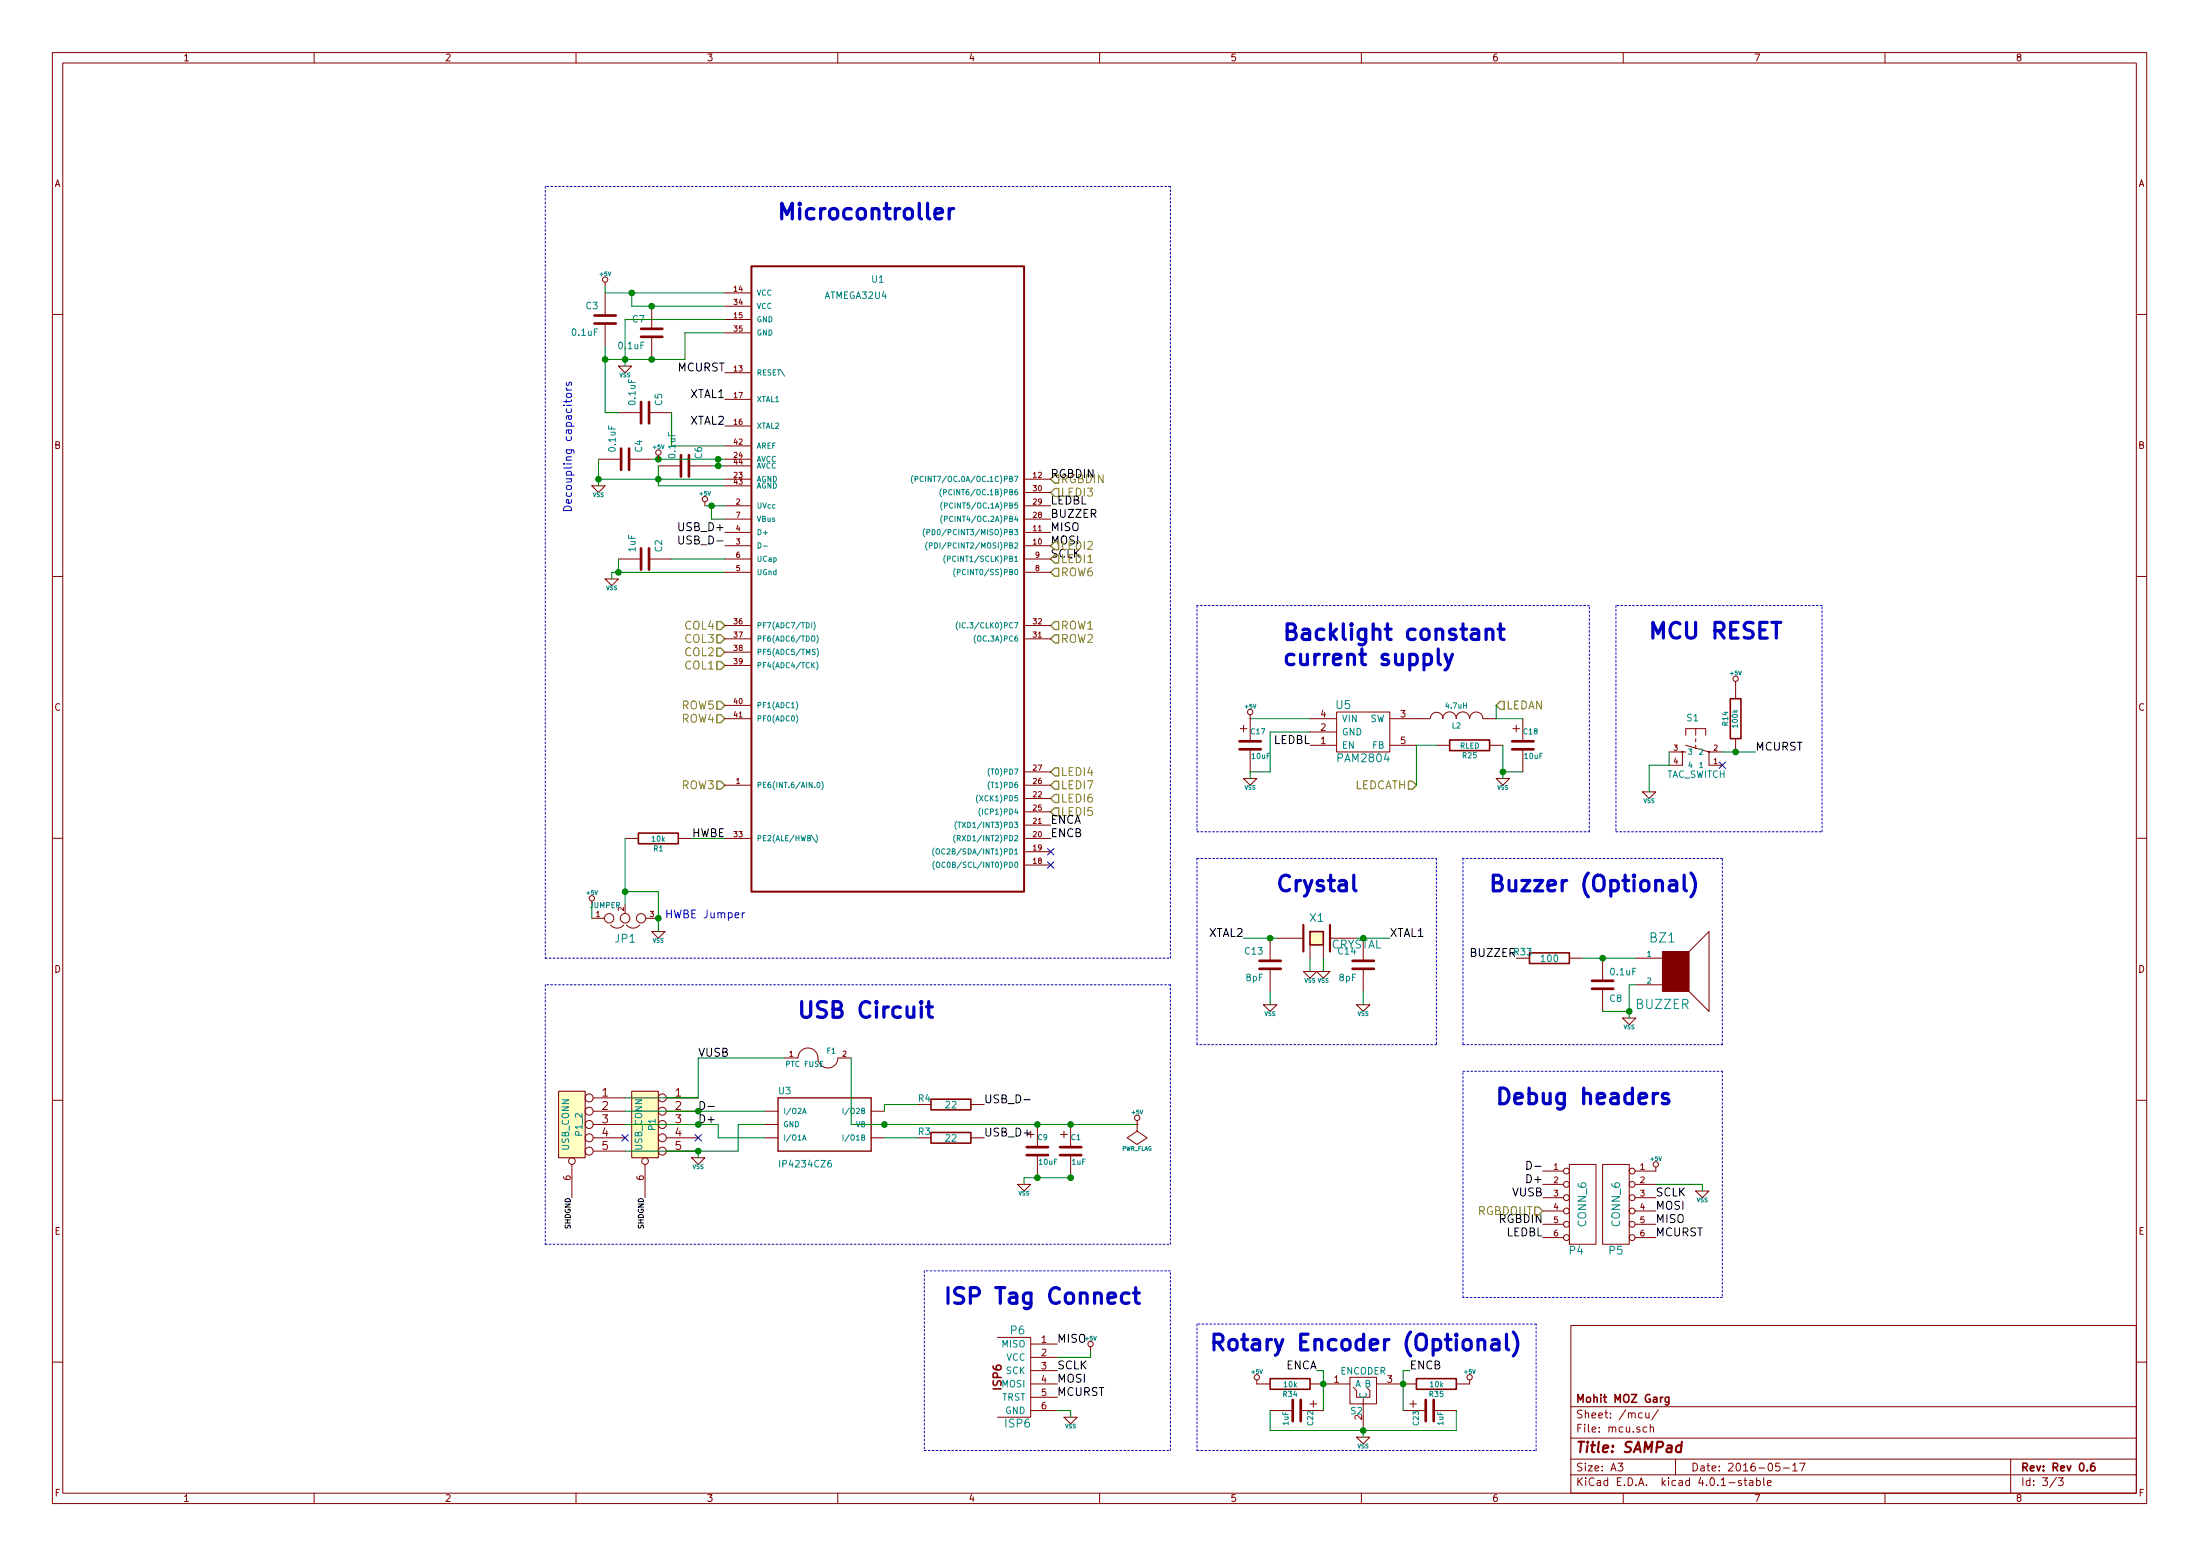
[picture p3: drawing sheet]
EESchema Schematic File Version 2
LIBS:SAMPad
LIBS:SAMPad-cache
EELAYER 25 0
EELAYER END
$Descr A3 16535 11693
encoding utf-8
Sheet 3 3
Title "SAMPad"
Date "2016-05-17"
Rev "Rev 0.6"
Comp "Mohit MOZ Garg"
Comment1 ""
Comment2 ""
Comment3 ""
Comment4 ""
$EndDescr
$Comp
L C C3
U 1 1
P 4550 2400
F 0 "C3" H 4600 2500 50  0000 L CNN
F 1 "0.1uF" H 4600 2300 50  0000 L CNN
F 2 "prettylib:SMD_0805" V 4400 2400 50  0001 C CNN
F 3 "" H 4550 2400 60  0001 C CNN
F 4 "CAP CER 0.1UF 16V 10% X7R 0805" H 4550 2400 60  0001 C CNN "Description"
F 5 "CL21B104KOANNNC" H 4550 2400 60  0001 C CNN "Product"
F 6 "http://www.digikey.com/product-detail/en/CL21B104KOANNNC/1276-2448-1-ND/3890534" H 4550 2400 60  0001 C CNN "URL"
F 7 "Samsung" H 4550 2400 60  0001 C CNN "Vendor"
	1    4550 2400
	-1   0    0    -1  
$EndComp
$Comp
L VSS #PWR04
U 1 1
P 4700 2750
F 0 "#PWR04" H 4700 2750 30  0001 C CNN
F 1 "VSS" H 4700 2680 30  0000 C CNN
F 2 "" H 4700 2750 60  0001 C CNN
F 3 "" H 4700 2750 60  0001 C CNN
	1    4700 2750
	1    0    0    -1  
$EndComp
$Comp
L VSS #PWR05
U 1 1
P 12400 5950
F 0 "#PWR05" H 12400 5950 30  0001 C CNN
F 1 "VSS" H 12400 5880 30  0000 C CNN
F 2 "" H 12400 5950 60  0001 C CNN
F 3 "" H 12400 5950 60  0001 C CNN
	1    12400 5950
	1    0    0    -1  
$EndComp
NoConn ~ 12950 5750
$Comp
L VSS #PWR06
U 1 1
P 9850 7300
F 0 "#PWR06" H 9850 7300 30  0001 C CNN
F 1 "VSS" H 9850 7230 30  0000 C CNN
F 2 "~" H 9850 7300 60  0000 C CNN
F 3 "~" H 9850 7300 60  0000 C CNN
	1    9850 7300
	1    0    0    -1  
$EndComp
$Comp
L VSS #PWR07
U 1 1
P 9950 7300
F 0 "#PWR07" H 9950 7300 30  0001 C CNN
F 1 "VSS" H 9950 7230 30  0000 C CNN
F 2 "~" H 9950 7300 60  0000 C CNN
F 3 "~" H 9950 7300 60  0000 C CNN
	1    9950 7300
	1    0    0    -1  
$EndComp
$Comp
L CRYSTAL X1
U 1 1
P 9900 7050
F 0 "X1" H 9900 7200 60  0000 C CNN
F 1 "CRYSTAL" H 10200 7000 60  0000 C CNN
F 2 "prettylib:NX3225SA" H 9900 7050 60  0001 C CNN
F 3 "~" H 9900 7050 60  0000 C CNN
F 4 "Crystal 16.0000MHz 15ppm 8pF 50 Ohm" H 9900 7050 60  0001 C CNN "Description"
F 5 "NX3225SA-16.000MHZ-STD-CSR-1 " H 9900 7050 60  0001 C CNN "Product"
F 6 "http://www.digikey.com/product-detail/en/NX3225SA-16.000MHZ-STD-CSR-1/644-1049-1-ND/1128921" H 9900 7050 60  0001 C CNN "URL"
F 7 "NDK" H 9900 7050 60  0001 C CNN "Vendor"
	1    9900 7050
	1    0    0    -1  
$EndComp
$Comp
L TAC_SWITCH S1
U 1 1
P 12750 5650
F 0 "S1" H 12725 5875 50  0000 L BNN
F 1 "TAC_SWITCH" H 12525 5450 50  0000 L BNN
F 2 "prettylib:TACT_5.2x5.2" H 12750 5800 50  0001 C CNN
F 3 "" H 12750 5650 60  0000 C CNN
F 4 "Tactile Switches 50 mAmps at 12 Volts" H 12750 5650 60  0001 C CNN "Description"
F 5 "SKQGAKE010" H 12750 5650 60  0001 C CNN "Product"
F 6 "http://www.mouser.in/ProductDetail/ALPS/SKQGAKE010/?qs=6EGMNY9ZYDT%2FL8q647gzYA%3D%3D" H 12750 5650 60  0001 C CNN "URL"
F 7 "Alps" H 12750 5650 60  0001 C CNN "Vendor"
	1    12750 5650
	-1   0    0    -1  
$EndComp
$Comp
L R R3
U 1 1
P 7150 8550
F 0 "R3" V 7200 8750 50  0000 C CNN
F 1 "22" V 7150 8550 50  0000 C CNN
F 2 "prettylib:SMD_0805" V 7050 8550 50  0001 C CNN
F 3 "" H 7150 8550 60  0001 C CNN
F 4 "RES SMD 22 OHM 5% 1/8W 0805" V 7150 8550 60  0001 C CNN "Description"
F 5 "RC2012J220CS" V 7150 8550 60  0001 C CNN "Product"
F 6 "http://www.digikey.com/product-detail/en/samsung-electro-mechanics-america-inc/RC2012J220CS/1276-5493-1-ND/3968465" V 7150 8550 60  0001 C CNN "URL"
F 7 "Samsung" V 7150 8550 60  0001 C CNN "Vendor"
	1    7150 8550
	0    -1   -1   0   
$EndComp
$Comp
L R R4
U 1 1
P 7150 8300
F 0 "R4" V 7200 8500 50  0000 C CNN
F 1 "22" V 7150 8300 50  0000 C CNN
F 2 "prettylib:SMD_0805" V 7250 8300 50  0001 C CNN
F 3 "" H 7150 8300 60  0001 C CNN
F 4 "RES SMD 22 OHM 5% 1/8W 0805" V 7150 8300 60  0001 C CNN "Description"
F 5 "RC2012J220CS" V 7150 8300 60  0001 C CNN "Product"
F 6 "http://www.digikey.com/product-detail/en/samsung-electro-mechanics-america-inc/RC2012J220CS/1276-5493-1-ND/3968465" V 7150 8300 60  0001 C CNN "URL"
F 7 "Samsung" V 7150 8300 60  0001 C CNN "Vendor"
	1    7150 8300
	0    -1   -1   0   
$EndComp
Text Label 7400 8300 0    60   ~ 0
USB_D-
$Comp
L CT C1
U 1 1
P 8050 8650
F 0 "C1" H 8050 8750 40  0000 L CNN
F 1 "1uF" H 8056 8565 40  0000 L CNN
F 2 "prettylib:SMD_0805" H 8088 8500 30  0001 C CNN
F 3 "" H 8050 8650 60  0000 C CNN
F 4 "CAP CER 1UF 10V 10% X7R 0805" H 7750 8550 60  0001 C CNN "Description"
F 5 "CL21B105KPFNNNE" H 7750 8550 60  0001 C CNN "Product"
F 6 "http://www.digikey.com/product-detail/en/CL21B105KPFNNNE/1276-1275-1-ND/3889361" H 7750 8550 60  0001 C CNN "URL"
F 7 "Samsung" H 7750 8550 60  0001 C CNN "Vendor"
	1    8050 8650
	1    0    0    -1  
$EndComp
$Comp
L IP4234CZ6 U3
U 1 1
P 6150 8450
F 0 "U3" H 5850 8700 50  0000 L CNN
F 1 "IP4234CZ6" H 5850 8150 50  0000 L CNN
F 2 "prettylib:SOT457" H 6150 8450 50  0001 L CNN
F 3 "" H 6150 8450 60  0000 C CNN
F 4 "TVS DIODE 5.5VWM 6TSOP" H 6150 8450 60  0001 C CNN "Description"
F 5 "IP4234CZ6" H 6150 8450 60  0001 C CNN "Product"
F 6 "http://www.digikey.com/product-detail/en/IP4234CZ6,125/568-5869-1-ND/2531156" H 6150 8450 60  0001 C CNN "URL"
F 7 "NXP" H 6150 8450 60  0001 C CNN "Vendor"
	1    6150 8450
	1    0    0    -1  
$EndComp
$Comp
L FUSE F1
U 1 1
P 6150 7950
F 0 "F1" H 6250 8000 40  0000 C CNN
F 1 "PTC FUSE" H 6050 7900 40  0000 C CNN
F 2 "prettylib:Fuse_SMD1206" H 6150 7950 60  0001 C CNN
F 3 "" H 6150 7950 60  0000 C CNN
F 4 "PTC RESTTBLE 1.0A 6V CHIP 1206" H 6150 7950 60  0001 C CNN "Description"
F 5 "0ZCJ0100FF2E" H 6150 7950 60  0001 C CNN "Product"
F 6 "http://www.digikey.com/product-detail/en/bel-fuse-inc/0ZCJ0100FF2E/507-1806-1-ND/4156243" H 6150 7950 60  0001 C CNN "URL"
F 7 "Bel Fuse Inc" H 6150 7950 60  0001 C CNN "Vendor"
	1    6150 7950
	1    0    0    -1  
$EndComp
$Comp
L CT C9
U 1 1
P 7800 8650
F 0 "C9" H 7800 8750 40  0000 L CNN
F 1 "10uF" H 7806 8565 40  0000 L CNN
F 2 "prettylib:SMD_0805" H 7838 8500 30  0001 C CNN
F 3 "" H 7800 8650 60  0000 C CNN
F 4 "CAP CER 10UF 10V X6S 0805" H 7800 8650 60  0001 C CNN "Description"
F 5 "CL21X106KPYNNNE" H 7800 8650 60  0001 C CNN "Product"
F 6 "http://www.digikey.com/product-detail/en/CL21X106KPYNNNE/1276-3025-1-ND/3891111" H 7800 8650 60  0001 C CNN "URL"
F 7 "Samsung" H 7800 8650 60  0001 C CNN "Vendor"
	1    7800 8650
	1    0    0    -1  
$EndComp
Text Label 7400 8550 0    60   ~ 0
USB_D+
$Comp
L VSS #PWR08
U 1 1
P 7700 8900
F 0 "#PWR08" H 7700 8900 30  0001 C CNN
F 1 "VSS" H 7700 8830 30  0000 C CNN
F 2 "" H 7700 8900 60  0000 C CNN
F 3 "" H 7700 8900 60  0000 C CNN
	1    7700 8900
	1    0    0    -1  
$EndComp
$Comp
L USB_CONN P1
U 1 1
P 4850 8450
F 0 "P1" V 4800 8450 50  0000 C CNN
F 1 "USB_CONN" V 4900 8450 50  0000 C CNN
F 2 "prettylib:USB_Micro-B" H 4850 8450 60  0001 C CNN
F 3 "" H 4850 8450 60  0000 C CNN
F 4 "USB Micro B Female" V 4850 8450 60  0001 C CNN "Description"
F 5 "10103594-0001LF" V 4850 8450 60  0001 C CNN "Product"
F 6 "http://www.digikey.com/product-detail/en/amphenol-fci/10103594-0001LF/609-4050-1-ND/2350357" V 4850 8450 60  0001 C CNN "URL"
F 7 "Amphenol" V 4850 8450 60  0001 C CNN "Vendor"
	1    4850 8450
	-1   0    0    -1  
$EndComp
Text Label 4850 9000 3    39   ~ 0
SHDGND
Text Notes 6000 7650 0    118  ~ 24
USB Circuit
NoConn ~ 5250 8550
Text Notes 9650 5000 0    118  ~ 24
Backlight constant \ncurrent supply
$Comp
L C C7
U 1 1
P 4900 2500
F 0 "C7" H 4950 2600 50  0000 L CNN
F 1 "0.1uF" H 4950 2400 50  0000 L CNN
F 2 "prettylib:SMD_0805" V 4750 2500 50  0001 C CNN
F 3 "" H 4900 2500 60  0001 C CNN
F 4 "CAP CER 0.1UF 16V 10% X7R 0805" H 4900 2500 60  0001 C CNN "Description"
F 5 "CL21B104KOANNNC" H 4900 2500 60  0001 C CNN "Product"
F 6 "http://www.digikey.com/product-detail/en/CL21B104KOANNNC/1276-2448-1-ND/3890534" H 4900 2500 60  0001 C CNN "URL"
F 7 "Samsung" H 4900 2500 60  0001 C CNN "Vendor"
	1    4900 2500
	-1   0    0    -1  
$EndComp
$Comp
L R R14
U 1 1
P 13050 5400
F 0 "R14" V 13130 5400 40  0000 C CNN
F 1 "100k" V 13057 5401 40  0000 C CNN
F 2 "prettylib:SMD_0805" V 12980 5400 30  0001 C CNN
F 3 "" H 13050 5400 30  0000 C CNN
F 4 "RES SMD 100K OHM 1% 1/8W 0805" V 13050 5400 60  0001 C CNN "Description"
F 5 "RC2012F104CS" V 13050 5400 60  0001 C CNN "Product"
F 6 "http://www.digikey.com/product-detail/en/samsung-electro-mechanics-america-inc/RC2012F104CS/1276-3512-1-ND/3903615" V 13050 5400 60  0001 C CNN "URL"
F 7 "Samsung" V 13050 5400 60  0001 C CNN "Vendor"
	1    13050 5400
	-1   0    0    1   
$EndComp
Text Label 5450 2800 2    60   ~ 0
MCURST
Text Label 13200 5650 0    60   ~ 0
MCURST
$Comp
L C C13
U 1 1
P 9550 7250
F 0 "C13" H 9600 7350 50  0000 L CNN
F 1 "8pF" H 9600 7150 50  0000 L CNN
F 2 "prettylib:SMD_0805" V 9400 7250 50  0001 C CNN
F 3 "" H 9550 7250 60  0001 C CNN
F 4 "CAP CER 8PF 50V NP0 0805" H 9550 7250 60  0001 C CNN "Description"
F 5 "CL21C080CBANNNC" H 9550 7250 60  0001 C CNN "Product"
F 6 "http://www.digikey.com/product-detail/en/samsung-electro-mechanics-america-inc/CL21C080CBANNNC/1276-2556-1-ND/3890642" H 9550 7250 60  0001 C CNN "URL"
F 7 "Samsung" H 9550 7250 60  0001 C CNN "Vendor"
	1    9550 7250
	-1   0    0    -1  
$EndComp
$Comp
L VSS #PWR09
U 1 1
P 9550 7550
F 0 "#PWR09" H 9550 7550 30  0001 C CNN
F 1 "VSS" H 9550 7480 30  0000 C CNN
F 2 "~" H 9550 7550 60  0000 C CNN
F 3 "~" H 9550 7550 60  0000 C CNN
	1    9550 7550
	1    0    0    -1  
$EndComp
$Comp
L VSS #PWR010
U 1 1
P 10250 7550
F 0 "#PWR010" H 10250 7550 30  0001 C CNN
F 1 "VSS" H 10250 7480 30  0000 C CNN
F 2 "~" H 10250 7550 60  0000 C CNN
F 3 "~" H 10250 7550 60  0000 C CNN
	1    10250 7550
	1    0    0    -1  
$EndComp
$Comp
L C C14
U 1 1
P 10250 7250
F 0 "C14" H 10300 7350 50  0000 L CNN
F 1 "8pF" H 10300 7150 50  0000 L CNN
F 2 "prettylib:SMD_0805" V 10100 7250 50  0001 C CNN
F 3 "" H 10250 7250 60  0001 C CNN
F 4 "CAP CER 8PF 50V NP0 0805" H 10250 7250 60  0001 C CNN "Description"
F 5 "CL21C080CBANNNC" H 10250 7250 60  0001 C CNN "Product"
F 6 "http://www.digikey.com/product-detail/en/samsung-electro-mechanics-america-inc/CL21C080CBANNNC/1276-2556-1-ND/3890642" H 10250 7250 60  0001 C CNN "URL"
F 7 "Samsung" H 10250 7250 60  0001 C CNN "Vendor"
	1    10250 7250
	-1   0    0    -1  
$EndComp
Text Label 5450 3000 2    60   ~ 0
XTAL1
Text Label 5450 3200 2    60   ~ 0
XTAL2
Text Label 5450 4100 2    60   ~ 0
USB_D-
Text Label 5450 4000 2    60   ~ 0
USB_D+
$Comp
L C C4
U 1 1
P 4700 3450
F 0 "C4" H 4750 3550 50  0000 L CNN
F 1 "0.1uF" H 4750 3350 50  0000 L CNN
F 2 "prettylib:SMD_0805" V 4550 3450 50  0001 C CNN
F 3 "" H 4700 3450 60  0001 C CNN
F 4 "CAP CER 0.1UF 16V 10% X7R 0805" H 4700 3450 60  0001 C CNN "Description"
F 5 "CL21B104KOANNNC" H 4700 3450 60  0001 C CNN "Product"
F 6 "http://www.digikey.com/product-detail/en/CL21B104KOANNNC/1276-2448-1-ND/3890534" H 4700 3450 60  0001 C CNN "URL"
F 7 "Samsung" H 4700 3450 60  0001 C CNN "Vendor"
	1    4700 3450
	0    1    -1   0   
$EndComp
$Comp
L C C2
U 1 1
P 4850 4200
F 0 "C2" H 4900 4300 50  0000 L CNN
F 1 "1uF" H 4900 4100 50  0000 L CNN
F 2 "prettylib:SMD_0805" V 4700 4200 50  0001 C CNN
F 3 "" H 4850 4200 60  0001 C CNN
F 4 "CAP CER 1UF 10V X7R 0805" H 4850 4200 60  0001 C CNN "Description"
F 5 "CL21B105KPFNNNE" H 4850 4200 60  0001 C CNN "Product"
F 6 "http://www.digikey.com/product-detail/en/samsung-electro-mechanics-america-inc/CL21B105KPFNNNE/1276-1275-1-ND/3889361" H 4850 4200 60  0001 C CNN "URL"
F 7 "Samsung" H 4850 4200 60  0001 C CNN "Vendor"
	1    4850 4200
	0    1    -1   0   
$EndComp
Text HLabel 7900 5900 2    60   Input ~ 0
LEDI7
$Comp
L C C5
U 1 1
P 4850 3100
F 0 "C5" H 4900 3200 50  0000 L CNN
F 1 "0.1uF" H 4900 3000 50  0000 L CNN
F 2 "prettylib:SMD_0805" V 4700 3100 50  0001 C CNN
F 3 "" H 4850 3100 60  0001 C CNN
F 4 "CAP CER 0.1UF 16V 10% X7R 0805" H 4850 3100 60  0001 C CNN "Description"
F 5 "CL21B104KOANNNC" H 4850 3100 60  0001 C CNN "Product"
F 6 "http://www.digikey.com/product-detail/en/CL21B104KOANNNC/1276-2448-1-ND/3890534" H 4850 3100 60  0001 C CNN "URL"
F 7 "Samsung" H 4850 3100 60  0001 C CNN "Vendor"
	1    4850 3100
	0    1    -1   0   
$EndComp
$Comp
L VSS #PWR011
U 1 1
P 4600 4350
F 0 "#PWR011" H 4600 4350 30  0001 C CNN
F 1 "VSS" H 4600 4280 30  0000 C CNN
F 2 "" H 4600 4350 60  0001 C CNN
F 3 "" H 4600 4350 60  0001 C CNN
	1    4600 4350
	1    0    0    -1  
$EndComp
Text Label 7900 4000 0    60   ~ 0
MISO
Text Label 7900 4100 0    60   ~ 0
MOSI
Text Label 7900 4200 0    60   ~ 0
SCLK
$Comp
L ISP6 P6
U 1 1
P 7750 10350
F 0 "P6" H 7650 10700 60  0000 C CNN
F 1 "ISP6" H 7650 10000 60  0000 C CNN
F 2 "prettylib:TC2030_BIG" H 7750 10350 60  0001 C CNN
F 3 "" H 7750 10350 60  0000 C CNN
F 4 "ISP 6-Pin Tag-Connect" H 7750 10350 60  0001 C CNN "Description"
F 5 "TC2030-IDC" H 7750 10350 60  0001 C CNN "Product"
F 6 "http://www.tag-connect.com/TC2030-IDC" H 7750 10350 60  0001 C CNN "URL"
F 7 "Tag-Connect" H 7750 10350 60  0001 C CNN "Vendor"
	1    7750 10350
	1    0    0    -1  
$EndComp
Text Label 7950 10100 0    60   ~ 0
MISO
Text Label 7950 10400 0    60   ~ 0
MOSI
Text Label 7950 10300 0    60   ~ 0
SCLK
$Comp
L VSS #PWR012
U 1 1
P 8050 10650
F 0 "#PWR012" H 8050 10650 30  0001 C CNN
F 1 "VSS" H 8050 10580 30  0000 C CNN
F 2 "" H 8050 10650 60  0001 C CNN
F 3 "" H 8050 10650 60  0001 C CNN
	1    8050 10650
	1    0    0    -1  
$EndComp
Text Label 7950 10500 0    60   ~ 0
MCURST
Text HLabel 7900 4100 2    60   Input ~ 0
LEDI2
Text HLabel 7900 3700 2    60   Input ~ 0
LEDI3
Text HLabel 7900 4200 2    60   Input ~ 0
LEDI1
Text Label 7900 3800 0    60   ~ 0
LEDBL
Text Notes 7100 9800 0    118  ~ 24
ISP Tag Connect
Text Notes 9600 6700 0    118  ~ 24
Crystal
Text Notes 12400 4800 0    118  ~ 24
MCU RESET
Text Label 7900 3900 0    60   ~ 0
BUZZER
$Comp
L SPEAKER BZ1
U 1 1
P 12600 7300
F 0 "BZ1" H 12500 7550 70  0000 C CNN
F 1 "BUZZER" H 12500 7050 70  0000 C CNN
F 2 "prettylib:BUZZER_SMT" H 12600 7300 60  0001 C CNN
F 3 "" H 12600 7300 60  0000 C CNN
F 4 "BUZZER MAGNETIC 3.6V 8.5MM SMD" H 12600 7300 60  0001 C CNN "Description"
F 5 "SMT-0931-S-R" H 12600 7300 60  0001 C CNN "Product"
F 6 "http://www.digikey.com/product-detail/en/pui-audio-inc/SMT-0931-S-R/668-1479-1-ND/5011416" H 12600 7300 60  0001 C CNN "URL"
F 7 "PUI Audio Inc" H 12600 7300 60  0001 C CNN "Vendor"
	1    12600 7300
	1    0    0    -1  
$EndComp
$Comp
L VSS #PWR013
U 1 1
P 12250 7650
F 0 "#PWR013" H 12250 7650 30  0001 C CNN
F 1 "VSS" H 12250 7580 30  0000 C CNN
F 2 "" H 12250 7650 60  0000 C CNN
F 3 "" H 12250 7650 60  0000 C CNN
	1    12250 7650
	1    0    0    -1  
$EndComp
Text Label 11400 7200 2    60   ~ 0
BUZZER
Text Notes 11200 6700 0    118  ~ 24
Buzzer (Optional)
Text HLabel 7900 4700 2    60   Input ~ 0
ROW1
Text HLabel 7900 4800 2    60   Input ~ 0
ROW2
Text HLabel 5450 5900 0    60   Input ~ 0
ROW3
Text HLabel 5450 5400 0    60   Input ~ 0
ROW4
Text HLabel 5450 5300 0    60   Input ~ 0
ROW5
Text HLabel 5450 5000 0    60   Input ~ 0
COL1
Text HLabel 5450 4900 0    60   Input ~ 0
COL2
Text HLabel 5450 4800 0    60   Input ~ 0
COL3
Text HLabel 5450 4700 0    60   Input ~ 0
COL4
Text Notes 11250 8300 0    118  ~ 24
Debug headers
$Comp
L R R33
U 1 1
P 11650 7200
F 0 "R33" V 11700 7400 50  0000 C CNN
F 1 "100" V 11650 7200 50  0000 C CNN
F 2 "prettylib:SMD_0805" V 11750 7200 50  0001 C CNN
F 3 "" H 11650 7200 60  0001 C CNN
F 4 "Samsung" V 11650 7200 60  0001 C CNN "Vendor"
F 5 "RES SMD 100 OHM 1% 1/8W 0805" V 11650 7200 60  0001 C CNN "Description"
F 6 "RC2012F101CS" V 11650 7200 60  0001 C CNN "Product"
F 7 "http://www.digikey.com/product-detail/en/samsung-electro-mechanics-america-inc/RC2012F101CS/1276-5224-1-ND/3968196" V 11650 7200 60  0001 C CNN "URL"
F 8 "Samsung" V 11650 7200 60  0001 C CNN "Vendor"
	1    11650 7200
	0    -1   -1   0   
$EndComp
$Comp
L C C8
U 1 1
P 12050 7400
F 0 "C8" H 12100 7500 50  0000 L CNN
F 1 "0.1uF" H 12100 7300 50  0000 L CNN
F 2 "prettylib:SMD_0805" V 11900 7400 50  0001 C CNN
F 3 "" H 12050 7400 60  0001 C CNN
F 4 "CAP CER 0.1UF 16V 10% X7R 0805" H 12050 7400 60  0001 C CNN "Description"
F 5 "CL21B104KOANNNC" H 12050 7400 60  0001 C CNN "Product"
F 6 "http://www.digikey.com/product-detail/en/CL21B104KOANNNC/1276-2448-1-ND/3890534" H 12050 7400 60  0001 C CNN "URL"
F 7 "Samsung" H 12050 7400 60  0001 C CNN "Vendor"
	1    12050 7400
	1    0    0    1   
$EndComp
Text Label 5250 7950 0    60   ~ 0
VUSB
Text Notes 5850 1650 0    118  ~ 24
Microcontroller
$Comp
L VSS #PWR014
U 1 1
P 12800 8950
F 0 "#PWR014" H 12800 8950 30  0001 C CNN
F 1 "VSS" H 12800 8880 30  0000 C CNN
F 2 "" H 12800 8950 60  0000 C CNN
F 3 "" H 12800 8950 60  0000 C CNN
	1    12800 8950
	1    0    0    -1  
$EndComp
Text Label 11600 9200 2    60   ~ 0
RGBDIN
$Comp
L CONN_6 P4
U 1 1
P 11900 9050
F 0 "P4" H 11850 8700 59  0000 C CNN
F 1 "CONN_6" V 11900 9050 59  0000 C CNN
F 2 "prettylib:Pin_Header_1x06" H 11900 9050 60  0001 C CNN
F 3 "" H 11900 9050 60  0000 C CNN
F 4 "Debug headers on left side" H 11820 8570 10  0001 L BNN "Description"
	1    11900 9050
	1    0    0    -1  
$EndComp
Text HLabel 7900 3600 2    60   Input ~ 0
RGBDIN
Text Label 11600 9300 2    60   ~ 0
LEDBL
Text Label 7900 3600 0    60   ~ 0
RGBDIN
Text Label 10450 7050 0    60   ~ 0
XTAL1
Text Label 9350 7050 2    60   ~ 0
XTAL2
$Comp
L VSS #PWR015
U 1 1
P 4950 7000
F 0 "#PWR015" H 4950 7000 30  0001 C CNN
F 1 "VSS" H 4950 6930 30  0000 C CNN
F 2 "" H 4950 7000 60  0000 C CNN
F 3 "" H 4950 7000 60  0000 C CNN
	1    4950 7000
	-1   0    0    -1  
$EndComp
Text Notes 5000 6900 0    59   ~ 0
HWBE Jumper
$Comp
L VSS #PWR016
U 1 1
P 4500 3650
F 0 "#PWR016" H 4500 3650 30  0001 C CNN
F 1 "VSS" H 4500 3580 30  0000 C CNN
F 2 "" H 4500 3650 60  0001 C CNN
F 3 "" H 4500 3650 60  0001 C CNN
	1    4500 3650
	1    0    0    -1  
$EndComp
Text Label 11600 9000 2    60   ~ 0
VUSB
Text Label 5250 8350 0    60   ~ 0
D-
Text Label 5250 8450 0    60   ~ 0
D+
Text Label 11600 8800 2    60   ~ 0
D-
Text Label 11600 8900 2    60   ~ 0
D+
Text Label 12450 9100 0    60   ~ 0
MOSI
Text Label 12450 9000 0    60   ~ 0
SCLK
Text Label 12450 9300 0    60   ~ 0
MCURST
Text Label 12450 9200 0    60   ~ 0
MISO
$Comp
L R R1
U 1 1
P 4950 6300
F 0 "R1" V 5030 6300 40  0000 C CNN
F 1 "10k" V 4957 6301 40  0000 C CNN
F 2 "prettylib:SMD_0805" V 4880 6300 30  0001 C CNN
F 3 "" H 4950 6300 30  0000 C CNN
F 4 "RES SMD 10K OHM 1% 1/8W 0805" V 4950 6300 60  0001 C CNN "Description"
F 5 "RC2012F103CS" V 4950 6300 60  0001 C CNN "Product"
F 6 "~" V 4950 6300 60  0001 C CNN "URL"
F 7 "Samsung" V 4950 6300 60  0001 C CNN "Vendor"
	1    4950 6300
	0    -1   1    0   
$EndComp
Text Label 5450 6300 2    60   ~ 0
HWBE
Text HLabel 7900 5800 2    60   Input ~ 0
LEDI4
$Comp
L PAM2804 U5
U 1 1
P 10250 5500
F 0 "U5" H 10100 5700 60  0000 C CNN
F 1 "PAM2804" H 10250 5300 60  0000 C CNN
F 2 "prettylib:SOT-23-5" H 10250 5550 60  0001 C CNN
F 3 "" H 10250 5550 60  0000 C CNN
	1    10250 5500
	1    0    0    -1  
$EndComp
Text Label 9850 5600 2    60   ~ 0
LEDBL
$Comp
L VSS #PWR017
U 1 1
P 9400 5850
F 0 "#PWR017" H 9400 5850 30  0001 C CNN
F 1 "VSS" H 9400 5780 30  0000 C CNN
F 2 "" H 9400 5850 60  0000 C CNN
F 3 "" H 9400 5850 60  0000 C CNN
	1    9400 5850
	1    0    0    -1  
$EndComp
$Comp
L INDUCTOR L2
U 1 1
P 10950 5400
F 0 "L2" V 10900 5400 40  0000 C CNN
F 1 "4.7uH" V 11050 5400 40  0000 C CNN
F 2 "prettylib:Inductor_Bourn_4mmx4mm" H 10950 5400 60  0001 C CNN
F 3 "" H 10950 5400 60  0000 C CNN
F 4 "FIXED IND 4.7UH 1.9A 84 MOHM SMD" V 10950 5400 60  0001 C CNN "Description"
F 5 "SRN4018-4R7M" V 10950 5400 60  0001 C CNN "Product"
F 6 "http://www.digikey.com/product-detail/en/bourns-inc/SRN4018-4R7M/SRN4018-4R7MCT-ND/3821520" V 10950 5400 60  0001 C CNN "URL"
F 7 "Bourns Inc" V 10950 5400 60  0001 C CNN "Vendor"
	1    10950 5400
	0    -1   -1   0   
$EndComp
$Comp
L CT C17
U 1 1
P 9400 5600
F 0 "C17" H 9400 5700 40  0000 L CNN
F 1 "10uF" H 9406 5515 40  0000 L CNN
F 2 "prettylib:SMD_0805" H 9438 5450 30  0001 C CNN
F 3 "" H 9400 5600 60  0000 C CNN
F 4 "CAP CER 10UF 10V X6S 0805" H 9400 5600 60  0001 C CNN "Description"
F 5 "CL21X106KPYNNNE" H 9400 5600 60  0001 C CNN "Product"
F 6 "http://www.digikey.com/product-detail/en/CL21X106KPYNNNE/1276-3025-1-ND/3891111" H 9400 5600 60  0001 C CNN "URL"
F 7 "Samsung" H 9400 5600 60  0001 C CNN "Vendor"
	1    9400 5600
	1    0    0    -1  
$EndComp
$Comp
L R R25
U 1 1
P 11050 5600
F 0 "R25" V 11130 5600 40  0000 C CNN
F 1 "RLED" V 11057 5601 40  0000 C CNN
F 2 "prettylib:SMD_0805" V 10980 5600 30  0001 C CNN
F 3 "" H 11050 5600 30  0000 C CNN
F 4 "Resistor to set LED current select 0.1/I" V 11050 5600 60  0001 C CNN "Description"
F 5 "~" V 11050 5600 60  0001 C CNN "Product"
F 6 "~" V 11050 5600 60  0001 C CNN "URL"
F 7 "Samsung" V 11050 5600 60  0001 C CNN "Vendor"
	1    11050 5600
	0    1    1    0   
$EndComp
$Comp
L VSS #PWR018
U 1 1
P 11300 5850
F 0 "#PWR018" H 11300 5850 30  0001 C CNN
F 1 "VSS" H 11300 5780 30  0000 C CNN
F 2 "" H 11300 5850 60  0000 C CNN
F 3 "" H 11300 5850 60  0000 C CNN
	1    11300 5850
	1    0    0    -1  
$EndComp
$Comp
L CT C18
U 1 1
P 11450 5600
F 0 "C18" H 11450 5700 40  0000 L CNN
F 1 "10uF" H 11456 5515 40  0000 L CNN
F 2 "prettylib:SMD_0805" H 11488 5450 30  0001 C CNN
F 3 "" H 11450 5600 60  0000 C CNN
F 4 "CAP CER 10UF 10V X6S 0805" H 11450 5600 60  0001 C CNN "Description"
F 5 "CL21X106KPYNNNE" H 11450 5600 60  0001 C CNN "Product"
F 6 "http://www.digikey.com/product-detail/en/CL21X106KPYNNNE/1276-3025-1-ND/3891111" H 11450 5600 60  0001 C CNN "URL"
F 7 "Samsung" H 11450 5600 60  0001 C CNN "Vendor"
	1    11450 5600
	1    0    0    -1  
$EndComp
Text Notes 4300 3850 1    59   ~ 0
Decoupling capacitors
$Comp
L ENCODER S2
U 1 1
P 10250 10550
F 0 "S2" V 10200 10600 50  0000 C CNN
F 1 "ENCODER" V 10500 10550 50  0000 C CNN
F 2 "prettylib:ENCODER_12MM" H 10500 10550 60  0001 C CNN
F 3 "" H 10500 10550 60  0000 C CNN
F 4 "ENCODER ROTARY" V 10250 10550 60  0001 C CNN "Description"
F 5 "PEC12R-4017F-N0024" V 10250 10550 60  0001 C CNN "Product"
F 6 "http://www.digikey.com/product-detail/en/bourns-inc/PEC12R-4017F-N0024/PEC12R-4017F-N0024-ND/4499643" V 10250 10550 60  0001 C CNN "URL"
F 7 "Bourns Inc" V 10250 10550 60  0001 C CNN "Vendor"
	1    10250 10550
	0    -1   -1   0   
$EndComp
$Comp
L CT C22
U 1 1
P 9750 10600
F 0 "C22" H 9750 10700 40  0000 L CNN
F 1 "1uF" H 9756 10515 40  0000 L CNN
F 2 "prettylib:SMD_0805" H 9788 10450 30  0001 C CNN
F 3 "" H 9750 10600 60  0000 C CNN
F 4 "CAP CER 1UF 10V 10% X7R 0805" H 9450 10500 60  0001 C CNN "Description"
F 5 "CL21B105KPFNNNE" H 9450 10500 60  0001 C CNN "Product"
F 6 "http://www.digikey.com/product-detail/en/CL21B105KPFNNNE/1276-1275-1-ND/3889361" H 9450 10500 60  0001 C CNN "URL"
F 7 "Samsung" H 9450 10500 60  0001 C CNN "Vendor"
	1    9750 10600
	0    1    1    0   
$EndComp
$Comp
L CT C23
U 1 1
P 10750 10600
F 0 "C23" H 10750 10700 40  0000 L CNN
F 1 "1uF" H 10756 10515 40  0000 L CNN
F 2 "prettylib:SMD_0805" H 10788 10450 30  0001 C CNN
F 3 "" H 10750 10600 60  0000 C CNN
F 4 "CAP CER 1UF 10V 10% X7R 0805" H 10450 10500 60  0001 C CNN "Description"
F 5 "CL21B105KPFNNNE" H 10450 10500 60  0001 C CNN "Product"
F 6 "http://www.digikey.com/product-detail/en/CL21B105KPFNNNE/1276-1275-1-ND/3889361" H 10450 10500 60  0001 C CNN "URL"
F 7 "Samsung" H 10450 10500 60  0001 C CNN "Vendor"
	1    10750 10600
	0    -1   1    0   
$EndComp
$Comp
L VSS #PWR019
U 1 1
P 10250 10800
F 0 "#PWR019" H 10250 10800 30  0001 C CNN
F 1 "VSS" H 10250 10730 30  0000 C CNN
F 2 "" H 10250 10800 60  0000 C CNN
F 3 "" H 10250 10800 60  0000 C CNN
	1    10250 10800
	1    0    0    -1  
$EndComp
$Comp
L R R34
U 1 1
P 9700 10400
F 0 "R34" V 9780 10400 40  0000 C CNN
F 1 "10k" V 9707 10401 40  0000 C CNN
F 2 "prettylib:SMD_0805" V 9630 10400 30  0001 C CNN
F 3 "" H 9700 10400 30  0000 C CNN
F 4 "RES SMD 10K OHM 1% 1/8W 0805" V 9700 10400 60  0001 C CNN "Description"
F 5 "RC0805FR-0710KL" V 9700 10400 60  0001 C CNN "Product"
F 6 "http://www.digikey.com/product-detail/en/yageo/RC0805FR-0710KL/311-10.0KCRCT-ND/730482" V 9700 10400 60  0001 C CNN "URL"
F 7 "Yageo" V 9700 10400 60  0001 C CNN "Vendor"
	1    9700 10400
	0    1    1    0   
$EndComp
$Comp
L R R35
U 1 1
P 10800 10400
F 0 "R35" V 10880 10400 40  0000 C CNN
F 1 "10k" V 10807 10401 40  0000 C CNN
F 2 "prettylib:SMD_0805" V 10730 10400 30  0001 C CNN
F 3 "" H 10800 10400 30  0000 C CNN
F 4 "RES SMD 10K OHM 1% 1/8W 0805" V 10800 10400 60  0001 C CNN "Description"
F 5 "RC0805FR-0710KL" V 10800 10400 60  0001 C CNN "Product"
F 6 "http://www.digikey.com/product-detail/en/yageo/RC0805FR-0710KL/311-10.0KCRCT-ND/730482" V 10800 10400 60  0001 C CNN "URL"
F 7 "Yageo" V 10800 10400 60  0001 C CNN "Vendor"
	1    10800 10400
	0    1    1    0   
$EndComp
Text Label 9900 10300 2    60   ~ 0
ENCA
Text Label 10600 10300 0    60   ~ 0
ENCB
Text Notes 9100 10150 0    118  ~ 24
Rotary Encoder (Optional)
Text HLabel 7900 4300 2    60   Input ~ 0
ROW6
Text HLabel 7900 6100 2    60   Input ~ 0
LEDI5
Text HLabel 7900 6000 2    60   Input ~ 0
LEDI6
Text HLabel 11250 5300 2    60   Input ~ 0
LEDAN
Text HLabel 10650 5900 0    60   Input ~ 0
LEDCATH
Text HLabel 11600 9100 0    60   Input ~ 0
RGBDOUT
$Comp
L USB_CONN P1_2
U 1 1
P 4300 8450
F 0 "P1_2" V 4250 8450 50  0000 C CNN
F 1 "USB_CONN" V 4350 8450 50  0000 C CNN
F 2 "prettylib:USB_Micro-B" H 4300 8450 60  0001 C CNN
F 3 "" H 4300 8450 60  0000 C CNN
F 4 "USB Micro B Female" V 4300 8450 60  0001 C CNN "Description"
F 5 "10103594-0001LF" V 4300 8450 60  0001 C CNN "Product"
F 6 "http://www.digikey.com/product-detail/en/amphenol-fci/10103594-0001LF/609-4050-1-ND/2350357" V 4300 8450 60  0001 C CNN "URL"
F 7 "Amphenol" V 4300 8450 60  0001 C CNN "Vendor"
	1    4300 8450
	-1   0    0    -1  
$EndComp
Text Label 4300 9000 3    39   ~ 0
SHDGND
NoConn ~ 4700 8550
$Comp
L VSS #PWR020
U 1 1
P 5250 8700
F 0 "#PWR020" H 5250 8700 30  0001 C CNN
F 1 "VSS" H 5250 8630 30  0000 C CNN
F 2 "" H 5250 8700 60  0000 C CNN
F 3 "" H 5250 8700 60  0000 C CNN
	1    5250 8700
	1    0    0    -1  
$EndComp
$Comp
L C C6
U 1 1
P 5150 3500
F 0 "C6" H 5200 3600 50  0000 L CNN
F 1 "0.1uF" H 5200 3400 50  0000 L CNN
F 2 "prettylib:SMD_0805" V 5000 3500 50  0001 C CNN
F 3 "" H 5150 3500 60  0001 C CNN
F 4 "CAP CER 0.1UF 16V 10% X7R 0805" H 5150 3500 60  0001 C CNN "Description"
F 5 "CL21B104KOANNNC" H 5150 3500 60  0001 C CNN "Product"
F 6 "http://www.digikey.com/product-detail/en/CL21B104KOANNNC/1276-2448-1-ND/3890534" H 5150 3500 60  0001 C CNN "URL"
F 7 "Samsung" H 5150 3500 60  0001 C CNN "Vendor"
	1    5150 3500
	0    1    -1   0   
$EndComp
Text Label 7900 6200 0    60   ~ 0
ENCA
Text Label 7900 6300 0    60   ~ 0
ENCB
Wire Wire Line
	9400 5850 9400 5800
Wire Wire Line
	9550 5500 9850 5500
Wire Wire Line
	9550 5800 9550 5500
Wire Wire Line
	9400 5800 9550 5800
Wire Wire Line
	9850 5400 9400 5400
Wire Wire Line
	11250 5400 11250 5300
Wire Wire Line
	10650 5600 10650 5900
Wire Notes Line
	11550 9950 9000 9950
Wire Notes Line
	11550 10900 11550 9950
Wire Notes Line
	9000 10900 11550 10900
Wire Notes Line
	9000 9950 9000 10900
Wire Notes Line
	8800 9550 6950 9550
Wire Notes Line
	8800 10900 8800 9550
Wire Notes Line
	6950 10900 8800 10900
Wire Notes Line
	6950 9550 6950 10900
Wire Notes Line
	8800 9350 8800 7400
Wire Notes Line
	4100 9350 8800 9350
Wire Notes Line
	4100 7400 4100 9350
Wire Notes Line
	8800 7400 4100 7400
Connection ~ 4900 2700
Connection ~ 4700 2700
Wire Wire Line
	5150 2500 5450 2500
Wire Wire Line
	5150 2700 5150 2500
Wire Wire Line
	4750 2300 5450 2300
Connection ~ 4550 2700
Wire Wire Line
	4700 2400 5450 2400
Wire Wire Line
	4700 2400 4700 2750
Wire Wire Line
	6400 7950 6400 8450
Wire Wire Line
	6400 8450 8550 8450
Wire Wire Line
	5250 7950 5250 8250
Wire Wire Line
	5550 8450 5750 8450
Wire Wire Line
	5550 8650 5550 8450
Wire Wire Line
	4700 8650 5550 8650
Wire Wire Line
	5400 8550 5750 8550
Wire Wire Line
	5400 8450 5400 8550
Wire Wire Line
	4700 8450 5400 8450
Wire Wire Line
	4700 8350 5750 8350
Connection ~ 6650 8450
Wire Wire Line
	7700 8850 8050 8850
Wire Wire Line
	6650 8550 6900 8550
Wire Wire Line
	6650 8300 6650 8350
Wire Wire Line
	6900 8300 6650 8300
Connection ~ 7800 8450
Connection ~ 7800 8850
Wire Wire Line
	7700 8900 7700 8850
Connection ~ 8050 8450
Connection ~ 8050 8850
Wire Wire Line
	9950 7200 9950 7300
Wire Wire Line
	9850 7200 9850 7300
Wire Wire Line
	4550 2200 5450 2200
Wire Wire Line
	4550 2200 4550 2150
Wire Wire Line
	12550 5650 12550 5750
Wire Wire Line
	12550 5750 12400 5750
Wire Wire Line
	12400 5750 12400 5950
Connection ~ 13050 5650
Wire Wire Line
	12950 5650 13200 5650
Wire Wire Line
	10200 7050 10450 7050
Wire Wire Line
	9350 7050 9600 7050
Wire Wire Line
	9550 7450 9550 7550
Wire Wire Line
	10250 7450 10250 7550
Connection ~ 10250 7050
Connection ~ 9550 7050
Wire Wire Line
	5050 4200 5450 4200
Wire Wire Line
	4650 4200 4650 4300
Wire Wire Line
	4600 4300 5450 4300
Wire Wire Line
	4500 3600 5450 3600
Wire Wire Line
	4900 3450 5450 3450
Wire Wire Line
	5050 3100 5050 3350
Wire Wire Line
	5050 3350 5450 3350
Wire Wire Line
	4600 4300 4600 4350
Connection ~ 4650 4300
Wire Wire Line
	7950 10600 8050 10600
Wire Wire Line
	8050 10600 8050 10650
Wire Wire Line
	7950 10200 8200 10200
Wire Wire Line
	8200 10200 8200 10150
Wire Wire Line
	12300 7400 12250 7400
Wire Wire Line
	12250 7400 12250 7650
Wire Wire Line
	4500 3450 4500 3650
Connection ~ 4500 3600
Connection ~ 4950 3450
Wire Wire Line
	11900 7200 12300 7200
Connection ~ 12050 7200
Wire Notes Line
	11950 4550 9000 4550
Wire Notes Line
	9000 4550 9000 6250
Wire Notes Line
	9000 6250 11950 6250
Wire Notes Line
	11950 6250 11950 4550
Wire Notes Line
	13700 4550 12150 4550
Wire Notes Line
	12150 4550 12150 6250
Wire Notes Line
	12150 6250 13700 6250
Wire Notes Line
	13700 6250 13700 4550
Wire Notes Line
	12950 6450 11000 6450
Wire Notes Line
	11000 6450 11000 7850
Wire Notes Line
	11000 7850 12950 7850
Wire Notes Line
	12950 7850 12950 6450
Wire Notes Line
	11000 8050 12950 8050
Wire Notes Line
	11000 9750 11000 8050
Wire Notes Line
	12950 8050 12950 9750
Wire Notes Line
	9000 6450 9000 7850
Wire Notes Line
	12950 9750 11000 9750
Wire Notes Line
	8800 1400 4100 1400
Wire Notes Line
	4100 1400 4100 7200
Wire Notes Line
	4100 7200 8800 7200
Wire Notes Line
	8800 7200 8800 1400
Wire Wire Line
	4750 2300 4750 2200
Connection ~ 4750 2200
Connection ~ 4900 2300
Wire Wire Line
	4550 2600 4550 3100
Wire Wire Line
	4550 2700 5150 2700
Wire Wire Line
	4550 3100 4650 3100
Wire Wire Line
	12250 7600 12050 7600
Connection ~ 12250 7600
Wire Wire Line
	11250 5400 11450 5400
Wire Wire Line
	11300 5600 11300 5850
Wire Wire Line
	11450 5800 11300 5800
Connection ~ 11300 5800
Wire Wire Line
	10800 5600 10650 5600
Wire Wire Line
	9950 10300 9950 10600
Wire Wire Line
	9950 10300 9900 10300
Wire Wire Line
	10550 10300 10550 10600
Wire Wire Line
	10550 10300 10600 10300
Connection ~ 9950 10400
Connection ~ 10550 10400
Wire Wire Line
	10950 10750 10950 10600
Wire Wire Line
	9550 10750 10950 10750
Wire Wire Line
	9550 10750 9550 10600
Wire Wire Line
	10250 10750 10250 10800
Connection ~ 10250 10750
Wire Notes Line
	9000 6450 10800 6450
Wire Notes Line
	10800 6450 10800 7850
Wire Notes Line
	10800 7850 9000 7850
Wire Wire Line
	5250 8250 4700 8250
Connection ~ 5250 8350
Connection ~ 5250 8450
Connection ~ 5250 8650
Wire Wire Line
	5250 8650 5250 8700
Wire Wire Line
	5900 7950 5250 7950
Wire Wire Line
	5450 3500 5350 3500
Wire Wire Line
	5400 3500 5400 3450
Connection ~ 5400 3450
Connection ~ 5400 3500
Wire Wire Line
	4950 3500 4950 3650
Wire Wire Line
	4950 3650 5450 3650
Connection ~ 4950 3600
Wire Wire Line
	12800 8950 12800 8900
Wire Wire Line
	12800 8900 12450 8900
$Comp
L CONN_6 P5
U 1 1
P 12150 9050
F 0 "P5" H 12150 8700 59  0000 C CNN
F 1 "CONN_6" V 12150 9050 59  0000 C CNN
F 2 "prettylib:Pin_Header_1x06" H 12150 9050 60  0001 C CNN
F 3 "" H 12150 9050 60  0000 C CNN
F 4 "Debug headers on left side" H 12070 8570 10  0001 L BNN "Description"
	1    12150 9050
	-1   0    0    -1  
$EndComp
$Comp
L Atmega32u4 U1
U 1 1
P 6600 4300
F 0 "U1" H 6550 6500 50  0000 L CNN
F 1 "ATMEGA32U4" H 6200 6350 50  0000 L BNN
F 2 "prettylib:TQFP44" H 6600 4300 118 0001 C CNN
F 3 "" H 6600 4300 118 0000 C CNN
F 4 "IC MCU 8BIT 128KB FLASH 64TQFP" H 6600 6225 60  0001 C CNN "Description"
F 5 "AT90USB1286-AUR" H 6600 4300 60  0001 C CNN "Product"
F 6 "http://www.digikey.com/product-detail/en/atmel/AT90USB1286-AUR/AT90USB1286-AURCT-ND/2477088" H 6600 4300 60  0001 C CNN "URL"
F 7 "Atmel" H 6600 4300 60  0001 C CNN "Vendor"
	1    6600 4300
	1    0    0    -1  
$EndComp
NoConn ~ 7900 6500
NoConn ~ 7900 6400
$Comp
L +5V #PWR021
U 1 1
P 9400 5400
F 0 "#PWR021" H 9400 5490 20  0001 C CNN
F 1 "+5V" H 9400 5490 30  0000 C CNN
F 2 "" H 9400 5400 60  0000 C CNN
F 3 "" H 9400 5400 60  0000 C CNN
	1    9400 5400
	1    0    0    -1  
$EndComp
$Comp
L +5V #PWR022
U 1 1
P 13050 5150
F 0 "#PWR022" H 13050 5240 20  0001 C CNN
F 1 "+5V" H 13050 5240 30  0000 C CNN
F 2 "" H 13050 5150 60  0000 C CNN
F 3 "" H 13050 5150 60  0000 C CNN
	1    13050 5150
	1    0    0    -1  
$EndComp
$Comp
L +5V #PWR023
U 1 1
P 12450 8800
F 0 "#PWR023" H 12450 8890 20  0001 C CNN
F 1 "+5V" H 12450 8890 30  0000 C CNN
F 2 "" H 12450 8800 60  0000 C CNN
F 3 "" H 12450 8800 60  0000 C CNN
	1    12450 8800
	1    0    0    -1  
$EndComp
$Comp
L +5V #PWR024
U 1 1
P 4450 6800
F 0 "#PWR024" H 4450 6890 20  0001 C CNN
F 1 "+5V" H 4450 6890 30  0000 C CNN
F 2 "" H 4450 6800 60  0000 C CNN
F 3 "" H 4450 6800 60  0000 C CNN
	1    4450 6800
	1    0    0    -1  
$EndComp
$Comp
L +5V #PWR025
U 1 1
P 4550 2150
F 0 "#PWR025" H 4550 2240 20  0001 C CNN
F 1 "+5V" H 4550 2240 30  0000 C CNN
F 2 "" H 4550 2150 60  0000 C CNN
F 3 "" H 4550 2150 60  0000 C CNN
	1    4550 2150
	1    0    0    -1  
$EndComp
$Comp
L +5V #PWR026
U 1 1
P 8200 10150
F 0 "#PWR026" H 8200 10240 20  0001 C CNN
F 1 "+5V" H 8200 10240 30  0000 C CNN
F 2 "" H 8200 10150 60  0000 C CNN
F 3 "" H 8200 10150 60  0000 C CNN
	1    8200 10150
	1    0    0    -1  
$EndComp
$Comp
L +5V #PWR027
U 1 1
P 4950 3450
F 0 "#PWR027" H 4950 3540 20  0001 C CNN
F 1 "+5V" H 4950 3540 30  0000 C CNN
F 2 "" H 4950 3450 60  0000 C CNN
F 3 "" H 4950 3450 60  0000 C CNN
	1    4950 3450
	1    0    0    -1  
$EndComp
$Comp
L +5V #PWR028
U 1 1
P 9450 10400
F 0 "#PWR028" H 9450 10490 20  0001 C CNN
F 1 "+5V" H 9450 10490 30  0000 C CNN
F 2 "" H 9450 10400 60  0000 C CNN
F 3 "" H 9450 10400 60  0000 C CNN
	1    9450 10400
	1    0    0    -1  
$EndComp
$Comp
L +5V #PWR029
U 1 1
P 11050 10400
F 0 "#PWR029" H 11050 10490 20  0001 C CNN
F 1 "+5V" H 11050 10490 30  0000 C CNN
F 2 "" H 11050 10400 60  0000 C CNN
F 3 "" H 11050 10400 60  0000 C CNN
	1    11050 10400
	1    0    0    -1  
$EndComp
$Comp
L +5V #PWR030
U 1 1
P 8550 8450
F 0 "#PWR030" H 8550 8540 20  0001 C CNN
F 1 "+5V" H 8550 8540 30  0000 C CNN
F 2 "" H 8550 8450 60  0000 C CNN
F 3 "" H 8550 8450 60  0000 C CNN
	1    8550 8450
	1    0    0    -1  
$EndComp
Wire Wire Line
	5300 3800 5450 3800
Wire Wire Line
	5350 3800 5350 3900
Wire Wire Line
	5350 3900 5450 3900
Connection ~ 5350 3800
$Comp
L +5V #PWR031
U 1 1
P 5300 3800
F 0 "#PWR031" H 5300 3890 20  0001 C CNN
F 1 "+5V" H 5300 3890 30  0000 C CNN
F 2 "" H 5300 3800 60  0000 C CNN
F 3 "" H 5300 3800 60  0000 C CNN
	1    5300 3800
	1    0    0    -1  
$EndComp
$Comp
L PWR_FLAG #FLG032
U 1 1
P 8550 8450
F 0 "#FLG032" H 8550 8545 30  0001 C CNN
F 1 "PWR_FLAG" H 8550 8630 30  0000 C CNN
F 2 "" H 8550 8450 60  0000 C CNN
F 3 "" H 8550 8450 60  0000 C CNN
	1    8550 8450
	-1   0    0    1   
$EndComp
$Comp
L JUMPER3 JP1
U 1 1
P 4700 6900
F 0 "JP1" H 4700 7050 60  0000 C CNN
F 1 "JUMPER" H 4550 6800 40  0000 C CNN
F 2 "prettylib:JUMPER_SMD_3" H 4700 6900 60  0001 C CNN
F 3 "" H 4700 6900 60  0000 C CNN
F 4 "Jumper to pull down HWBE" H 4700 6900 60  0001 C CNN "Description"
	1    4700 6900
	1    0    0    1   
$EndComp
Wire Wire Line
	4700 6300 4700 6800
Wire Wire Line
	4450 6900 4450 6800
Connection ~ 4950 6900
Wire Wire Line
	4950 6700 4950 7000
Wire Wire Line
	4950 6700 4700 6700
Connection ~ 4700 6700
Wire Wire Line
	5200 6300 5450 6300
$EndSCHEMATC
